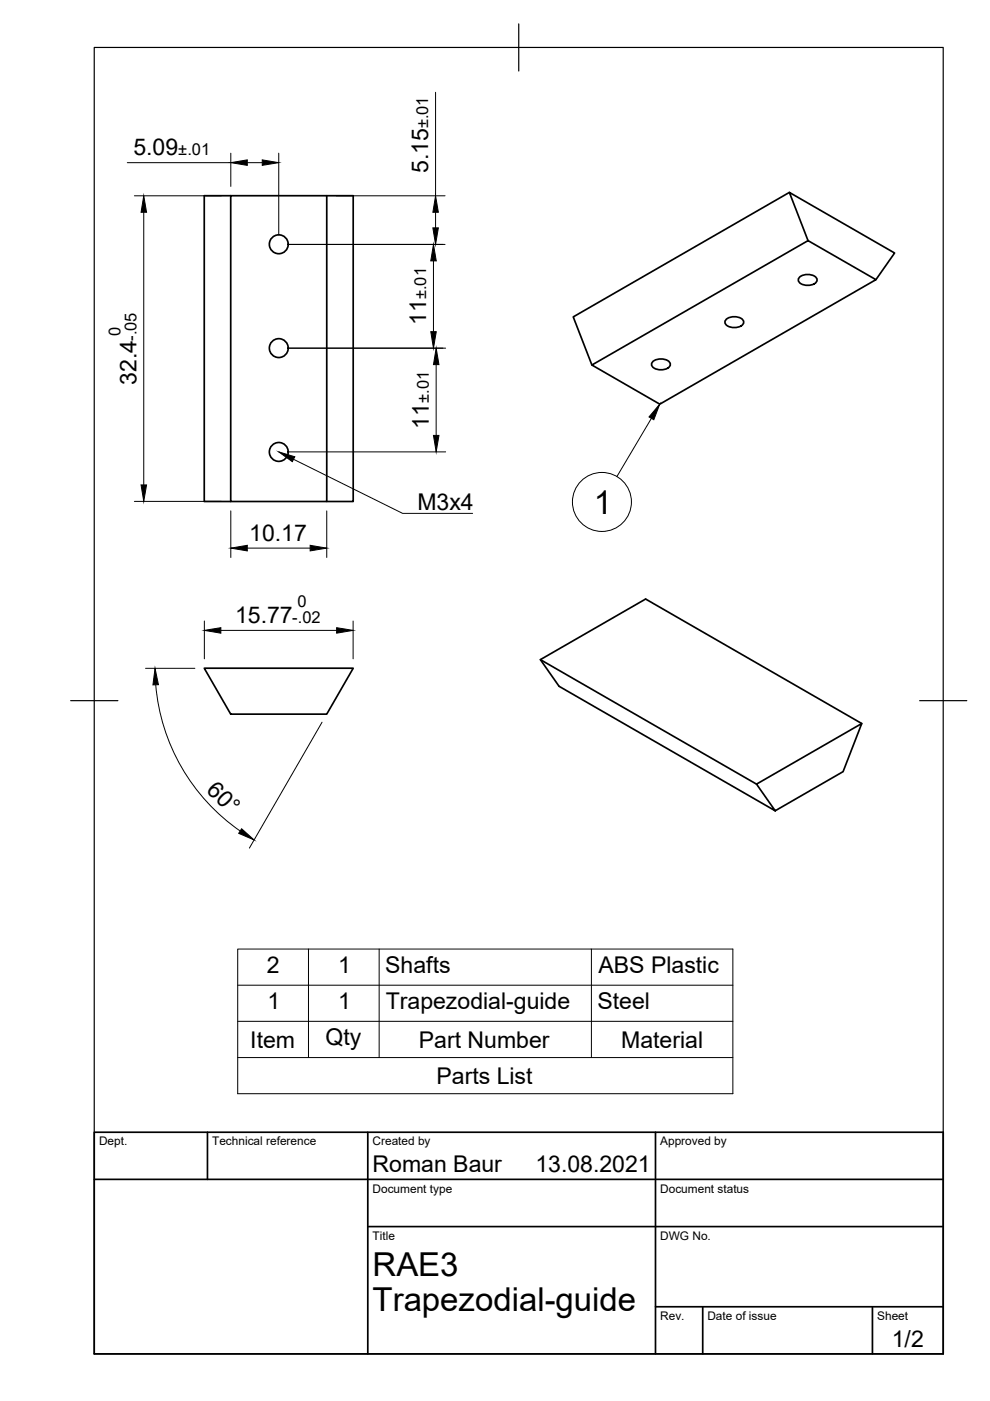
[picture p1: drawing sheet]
<svg xmlns="http://www.w3.org/2000/svg" width="210mm" height="297mm" viewBox="0 0 210 297" stroke-linecap="round" stroke-linejoin="round" font-family="sans-serif">
<!-- layer: Visible -->
<g fill="none" stroke="#000" stroke-width=".36">
<path d="M48.9 41.5h20.4v64.8h-20.4zM48.9 41.5h-5.6v64.8h5.6M69.3 41.5h5.6v64.8h-5.6M167.4 40.8l-45.9 26.4 4 10.2M169.5 58.8a2.63 2.63 0 0 1 3.7 .4 1.63 1.63 0 0 1-2 1.3 1.63 1.63 0 0 1-1.9-1.3zM171.3 51l-3.9-10.2 22.3 12.8-4 5.7M125.5 77.4l45.8-26.4 14.4 8.3-45.8 26.4zM138.3 76.7a2.63 2.63 0 0 1 3.8 .4 1.63 1.63 0 0 1-2 1.3 1.63 1.63 0 0 1-1.9-1.3zM153.9 67.8a2.63 2.63 0 0 1 3.8 .3 1.63 1.63 0 0 1-2 1.4 1.63 1.63 0 0 1-2-1.4zM114.6 139.9l45.8 26.4M43.3 141.7h31.6l-5.6 9.7h-20.4zM182.7 153.4l-45.8-26.4-22.3 12.9 3.9 5.6 45.9 26.4 14.4-8.3 3.9-10.2-22.3 12.9 4 5.6"/>
<circle cx="59.1" cy="51.8" r="2"/>
<circle cx="59.1" cy="73.8" r="2"/>
<circle cx="59.1" cy="95.8" r="2"/>
</g>
<!-- layer: Border -->
<path d="M20 10.1h180v276.9h-180zM110 5.1v10M15 148.6h10M195 148.6h10" fill="none" stroke="#000" stroke-width=".25"/>
<!-- layer: TitleBlock -->
<path d="M20 240.1h180v46.9h-180zM20 250h180M44 240.1v9.9M78 240.1v46.9M139 240.1v46.9M78 260.1h122M139 277.1h61M149 277.1v9.9M185 277.1v9.9" fill="none" stroke="#000" stroke-width=".36"/>
<!-- layer: Dimensions -->
<g fill="none" stroke="#000" stroke-width=".21">
<path d="M92.4 19.6v21.9M27 34.5h21.9M48.9 32.5v7M52.4 34.5h3.2M59.1 32.5v17.3M28.5 41.5h18.4M30.5 45v57.8M61.1 51.8h33.3M71.3 41.5h23.1M91.9 55.3v15M92.4 45v3.3M61.1 73.8h33.4"/>
<path d="M92.5 77.3v15M61.1 95.8h33.4M28.5 106.3h18.4M48.9 108.3v9.9M52.4 116.2h13.4M69.3 108.3v9.9M43.3 131.7v8M46.8 133.7h24.6M74.9 131.7v8M30.9 141.7h10.4M33 145.2a42 42 0 0 0 17.9 31M68.3 153.1l-15.4 26.7"/>
</g>
<g fill="#000" stroke="#000" stroke-width=".21">
<path d="M48.9 34.5l3.5-.6v1.2zM55.6 33.9l3.5 .6-3.5 .6zM30.5 41.5l.6 3.5h-1.2zM91.9 51.8l.6 3.5h-1.2zM91.8 48.3h1.1l-.5 3.5zM92.4 41.5l.5 3.5h-1.1zM91.3 70.3h1.2l-.6 3.5zM92.5 73.8l.6 3.5h-1.2zM91.9 92.3h1.2l-.6 3.5zM29.9 102.8h1.2l-.6 3.5zM48.9 116.2l3.5-.6v1.2zM65.8 115.6l3.5 .6-3.5 .6z"/>
<path d="M43.3 133.7l3.5-.6v1.1zM71.4 133.1l3.5 .6-3.5 .5zM32.9 141.7l.7 3.5h-1.2zM51.2 175.7l2.7 2.4-3.3-1.4z"/>
</g>
<!-- layer: Annotations -->
<path d="M59.1 95.8l3.4 1-.5 1.1z" fill="#000" stroke="#000" stroke-width=".21"/>
<path d="M62.2 97.4l23.2 11.4h14.8" fill="none" stroke="#000" stroke-width=".21"/>
<!-- layer: BOM -->
<g fill="none" stroke="#000" stroke-width=".21">
<path d="M138.1 88.7l-7.3 12.4M50.4 201.2h105v30.7h-105zM50.4 216.5h105M50.4 208.9h105M65.4 201.2v23M80.4 201.2v23M125.4 201.2v23M50.4 224.2h105"/>
<circle cx="127.6" cy="106.4" r="6.3"/>
</g>
<path d="M139.9 85.7l-1.3 3.3-1-.6z" fill="#000" stroke="#000" stroke-width=".21"/>
<g font-size="7">
<text x="125.9" y="108.9">1</text>
<text x="79" y="270.6">RAE3</text>
<text x="79" y="278.1">Trapezodial-guide</text>
</g>
<g font-size="4.9">
<text x="28.3" y="32.9">5.09</text>
<text x="90.8" y="36.7" transform="rotate(-90 90.8 36.7)">5.15</text>
<text x="90.4" y="68.9" transform="rotate(-90 90.4 68.9)">11</text>
<text x="28.9" y="81.6" transform="rotate(-90 28.9 81.6)">32.4</text>
<text x="90.9" y="90.9" transform="rotate(-90 90.9 90.9)">11</text>
<text x="88.5" y="108.1">M3x4</text>
<text x="52.8" y="114.6">10.17</text>
<text x="49.8" y="132.1">15.77</text>
<text x="43.6" y="167.6" transform="rotate(45 43.6 167.6)">60°</text>
<text x="56.6" y="206.2">2</text>
<text x="71.7" y="206.2">1</text>
<text x="81.7" y="206.3">Shafts</text>
<text x="126.9" y="206.3">ABS Plastic</text>
<text x="56.7" y="213.9">1</text>
<text x="71.7" y="213.9">1</text>
<text x="81.8" y="213.9">Trapezodial-guide</text>
<text x="126.7" y="213.9">Steel</text>
<text x="69" y="221.6">Qty</text>
<text x="53.1" y="222.1">Item</text>
<text x="88.8" y="222.1">Part Number</text>
<text x="131.7" y="222.1">Material</text>
<text x="92.5" y="229.8">Parts List</text>
<text x="79" y="248.5">Roman Baur</text>
<text x="113.5" y="248.5">13.08.2021</text>
<text x="189.1" y="285.7">1/2</text>
</g>
<g font-size="3.5">
<text x="90.8" y="27.2" transform="rotate(-90 90.8 27.2)">±.01</text>
<text x="37.8" y="32.9">±.01</text>
<text x="90.4" y="63.4" transform="rotate(-90 90.4 63.4)">±.01</text>
<text x="25.5" y="71.2" transform="rotate(-90 25.5 71.2)">0</text>
<text x="28.9" y="72.2" transform="rotate(-90 28.9 72.2)">-.05</text>
<text x="90.9" y="85.4" transform="rotate(-90 90.9 85.4)">±.01</text>
<text x="63.1" y="128.7">0</text>
<text x="62" y="132.1">-.02</text>
</g>
<g font-size="2.5">
<text x="21" y="242.9">Dept.</text>
<text x="45" y="242.9">Technical reference</text>
<text x="79" y="242.9">Created by</text>
<text x="140" y="242.9">Approved by</text>
<text x="79" y="252.8">Document type</text>
<text x="140" y="252.8">Document status</text>
<text x="79" y="262.9">Title</text>
<text x="140" y="262.9">DWG No.</text>
<text x="140" y="279.9">Rev.</text>
<text x="150" y="279.9">Date of issue</text>
<text x="186" y="279.9">Sheet</text>
</g>
</svg>
